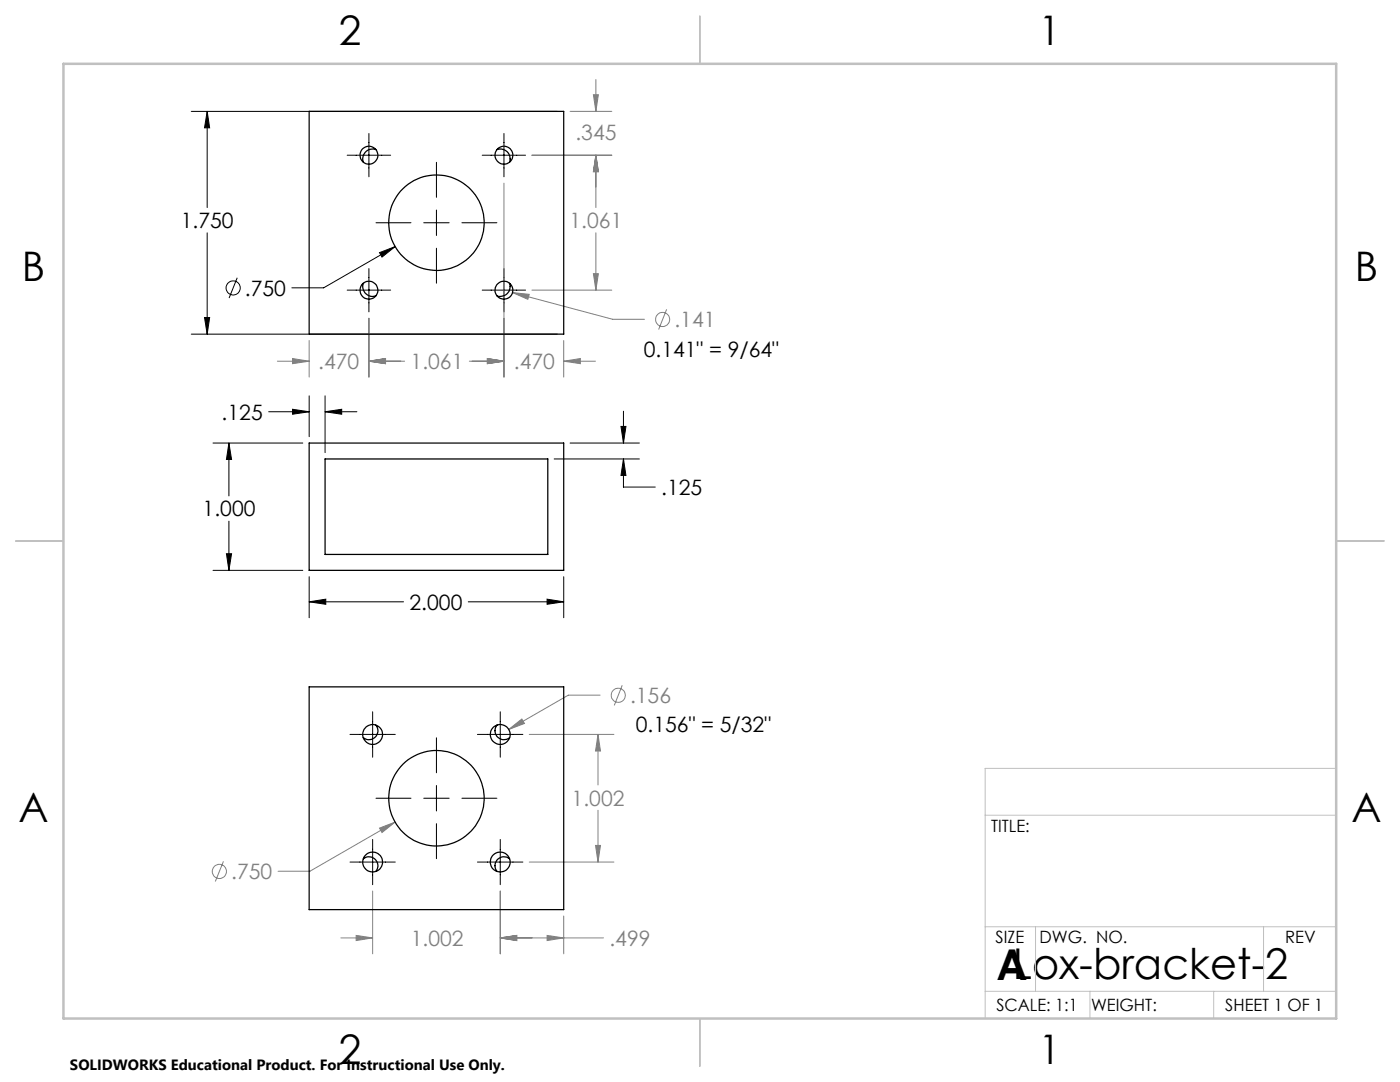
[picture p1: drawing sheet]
<svg xmlns="http://www.w3.org/2000/svg" width="279mm" height="216mm" viewBox="0 0 279 216" stroke-linecap="round" stroke-linejoin="round" font-family="sans-serif">
<g fill="none" stroke="#000" stroke-width=".2">
<path d="M38.2 22.2h73M41.3 22.2v19.2M41.3 22.2l.5 3.3h-1zM69.3 31h8.7M73.6 26.6v8.7M87.1 32.4v7M96.2 31h8.7M100.6 26.6v8.7M41.3 46.5v20.2M47.3 55.4l-1.6 4.1M69.3 57.9h8.7M73.6 53.6v8.6"/>
<path d="M75 44.4h7M75.7 50.4l3.1-1.2-2.6 2.1zM78.8 49.2l-14.2 8.2h-6.4M84.6 44.4h5M87.1 41.9v5.1M87.1 49.5v7M92.2 44.4h7M96.2 57.9h8.7M100.6 53.6v8.6M38.2 66.7h73M40.8 63.4h1l-.5 3.3zM61.7 79v8.1"/>
<path d="M64.9 79v11.3M42.5 88.4h17.9M45.7 88.4v10.6M45.7 88.4l.5 3.3h-1zM53.6 82.2h8.1M58.4 81.7l3.3 .5-3.3 .5zM64.9 82.2l3.3-.5v1zM64.9 82.2h6.3M110.6 91.6h17M113.8 88.4h13.8M123.9 85.1h1l-.5 3.3zM124.4 91.6v5.6h6.4"/>
<path d="M124.4 82.1v6.3M124.4 91.6l.5 3.3h-1zM42.5 113.8h17.9M45.2 110.5h1l-.5 3.3zM45.7 104v9.8M61.7 115.1v8.2M109.2 119.6l3.3 .5-3.3 .5zM112.5 115.1v8.2M61.7 120.1h18.8M61.7 120.1l3.3-.5v1zM93.5 120.1h19M69.8 146.5h9.1"/>
<path d="M74.4 142v9.1M75 159.3h7M84.6 159.3h5M87.1 147.2v7M87.1 156.7v5.1M92.2 159.3h7M95.3 146.5h9.1M99.8 142v9.1M69.8 172h9.1M74.4 167.5v9M87.1 164.4v6.9M95.3 172h9.1"/>
<path d="M99.8 167.5v9"/>
<circle cx="46.5" cy="57.5" r="1.41"/>
</g>
<g fill="none" stroke="#808080" stroke-width=".2">
<path d="M118.4 18.9h1l-.5 3.3zM118.9 15.9v6.3M100.6 36.5v38.7M106.2 31h15.9M113.8 22.2h8.3M118.9 31l.5 3.3h-1zM118.9 31v10.4M102.3 58.4l3.3 .3-.3 1zM102.3 58.4l20 5.3h6.3M106.2 57.9h15.9M118.4 54.6h1l-.5 3.3zM118.9 46.5v11.4"/>
<path d="M55.4 72.1h6.3M58.4 71.5l3.3 .6-3.3 .5zM61.7 67.9v7.3M73.6 72.1l3.3-.6v1.1zM73.6 63.5v11.7M73.6 72.1h7.2M93.7 72.1h6.9M97.3 71.5l3.3 .6-3.3 .5zM112.5 72.1l3.3-.6v1.1zM112.5 72.1h6.4M112.5 67.9v7.3M133 61.7l-1.6 4.1"/>
<path d="M119.8 138.7h-6.4l-11.9 6.9M124.2 136.7l-1.6 4.1M101.5 145.6l2.6-2.1 .6 .9zM105.6 146.5h16.9M119.3 146.5l.5 3.4h-.9zM119.3 146.5v10.1M44.6 171.9l-1.6 4M74.4 177.8v12.5M75.7 165.2l3.1-1.2-2.6 2.1zM78.8 164l-17 9.8h-6.3M99.8 177.8v12.5M105.6 172h16.9"/>
<path d="M118.9 168.7h.9l-.5 3.3zM119.3 161.7v10.3M68 187.1h6.4M71.1 186.7l3.3 .4-3.3 .6zM99.8 187.1l3.3-.4v1zM99.8 187.1h20.6M109.2 186.7l3.3 .4-3.3 .6zM112.5 182.8v7.5"/>
<circle cx="132.2" cy="63.7" r="1.42"/>
<circle cx="123.4" cy="138.7" r="1.42"/>
<circle cx="43.8" cy="173.9" r="1.41"/>
</g>
<path d="M266.7 153.3h-70.1v49.9M196.6 162.7h70.1M196.6 197.8h70.1M196.6 184.9h70.1M206.7 184.9v12.9M217.5 197.8v5.4M242.2 197.8v5.4M252.2 184.9v12.9" fill="none" stroke="#c0c0c0" stroke-width=".2"/>
<path d="M139.7 3.2v9.5M3.1 107.9h9.6M266.7 107.9h9.5M139.7 203.2v9.6" fill="none" stroke="#c0c0c0" stroke-width=".25"/>
<path d="M12.7 12.7h254v190.5h-254z" fill="none" stroke="#c0c0c0" stroke-width=".5"/>
<path d="M41.3 22.2l.5 3.3h-1zM40.8 63.4h1l-.5 3.3zM75.7 50.4l.5 .9 2.6-2.1zM61.7 120.1l3.3-.5v1zM109.2 119.6l3.3 .5-3.3 .5zM45.7 88.4l.5 3.3h-1zM45.2 110.5h1l-.5 3.3zM124.4 91.6l.5 3.3h-1zM123.9 85.1h1l-.5 3.3zM64.9 82.2l3.3-.5v1zM58.4 81.7l3.3 .5-3.3 .5z" fill="#000"/>
<path d="M97.3 71.5l3.3 .6-3.3 .5zM73.6 72.1l3.3-.6v1.1zM97.3 71.5l3.3 .6-3.3 .5zM112.5 72.1l3.3-.6v1.1zM118.9 31l.5 3.3h-1zM118.4 54.6h1l-.5 3.3zM73.6 72.1l3.3-.6v1.1zM58.4 71.5l3.3 .6-3.3 .5zM118.4 18.9h1l-.5 3.3zM118.9 31l.5 3.3h-1zM102.3 58.4l3 1.3 .3-1zM71.1 186.7l3.3 .4-3.3 .6zM99.8 187.1l3.3-.4v1zM119.3 146.5l.5 3.4h-.9zM118.9 168.7h.9l-.5 3.3zM75.7 165.2l.5 .9 2.6-2.1zM99.8 187.1l3.3-.4v1zM109.2 186.7l3.3 .4-3.3 .6zM101.5 145.6l3.2-1.2-.6-.9z" fill="#808080"/>
<g fill="none" stroke="#000" stroke-width=".25">
<path d="M61.7 22.2h50.8v44.5h-50.8zM75 29.8a1.97 1.97 0 0 0-2 .5 1.97 1.97 0 0 0-.5 2M99.2 29.8a1.96 1.96 0 0 1 2 .5 1.96 1.96 0 0 1 .5 2M72.5 56.5a1.99 1.99 0 0 0 .5 2.1 1.99 1.99 0 0 0 2 .5M101.7 56.5a1.99 1.99 0 0 1-.5 2.1 1.99 1.99 0 0 1-2 .5M61.7 88.4h50.8v25.4h-50.8zM64.9 91.6h44.4v19h-44.4zM61.7 137.1h50.8v44.4h-50.8zM75 144.7a1.78 1.78 0 0 1-.1 2.4 1.78 1.78 0 0 1-2.4 .1M99.2 144.7a1.78 1.78 0 0 0 .1 2.4 1.78 1.78 0 0 0 2.4 .1M72.5 171.4a1.78 1.78 0 0 1 2.4 .1 1.78 1.78 0 0 1 .1 2.4M101.7 171.4a1.78 1.78 0 0 0-2.4 .1 1.78 1.78 0 0 0-.1 2.4"/>
<circle cx="73.6" cy="31" r="1.78"/>
<circle cx="100.6" cy="31" r="1.78"/>
<circle cx="73.6" cy="57.9" r="1.79"/>
<circle cx="87.1" cy="44.4" r="9.5"/>
<circle cx="100.6" cy="57.9" r="1.79"/>
<circle cx="74.4" cy="146.6" r="2"/>
<circle cx="87.1" cy="159.3" r="9.5"/>
<circle cx="99.8" cy="146.6" r="1.99"/>
<circle cx="74.4" cy="172" r="1.99"/>
<circle cx="99.8" cy="172" r="1.98"/>
</g>
<text font-size="8.5" x="198.9" y="195.5">ALox-bracket-2</text>
<g font-size="8.1">
<text x="67.6" y="8.9">2</text>
<text x="207.3" y="8.9">1</text>
<text x="4.4" y="56.2">B</text>
<text x="270.4" y="56.2">B</text>
<text x="3.7" y="164.1">A</text>
<text x="269.7" y="164.1">A</text>
<text x="67.6" y="212.4">2</text>
<text x="207.3" y="212.4">1</text>
</g>
<g font-size="4.2" fill="#808080">
<text x="114.8" y="27.8">.345</text>
<text x="113.7" y="45.5">1.061</text>
<text x="134.6" y="65.3">.141</text>
<text x="63.5" y="73.6">.470</text>
<text x="81.9" y="73.6">1.061</text>
<text x="102.6" y="73.6">.470</text>
<text x="125.7" y="140.3">.156</text>
<text x="114.1" y="160.7">1.002</text>
<text x="46.1" y="175.4">.750</text>
<text x="82" y="188.7">1.002</text>
<text x="121.6" y="188.7">.499</text>
</g>
<g font-size="4.2">
<text x="36.1" y="45.5">1.750</text>
<text x="48.9" y="59">.750</text>
<text x="128.5" y="71.2">0.141&quot; = 9/64&quot;</text>
<text x="44.2" y="83.7">.125</text>
<text x="132" y="98.8">.125</text>
<text x="40.4" y="103.1">1.000</text>
<text x="81.7" y="121.7">2.000</text>
<text x="126.9" y="146">0.156&quot; = 5/32&quot;</text>
</g>
<g font-size="3.4">
<text x="197.8" y="166">TITLE:</text>
<text x="198.7" y="188.1">SIZE</text>
<text x="207.5" y="188.1">DWG. NO.</text>
<text x="256.5" y="188.2">REV</text>
<text x="198.8" y="201.7">SCALE: 1:1</text>
<text x="217.7" y="201.8">WEIGHT:</text>
<text x="244.5" y="201.7">SHEET 1 OF 1</text>
</g>
<text font-size="3" x="14" y="213.5">SOLIDWORKS Educational Product. For Instructional Use Only.</text>
</svg>
